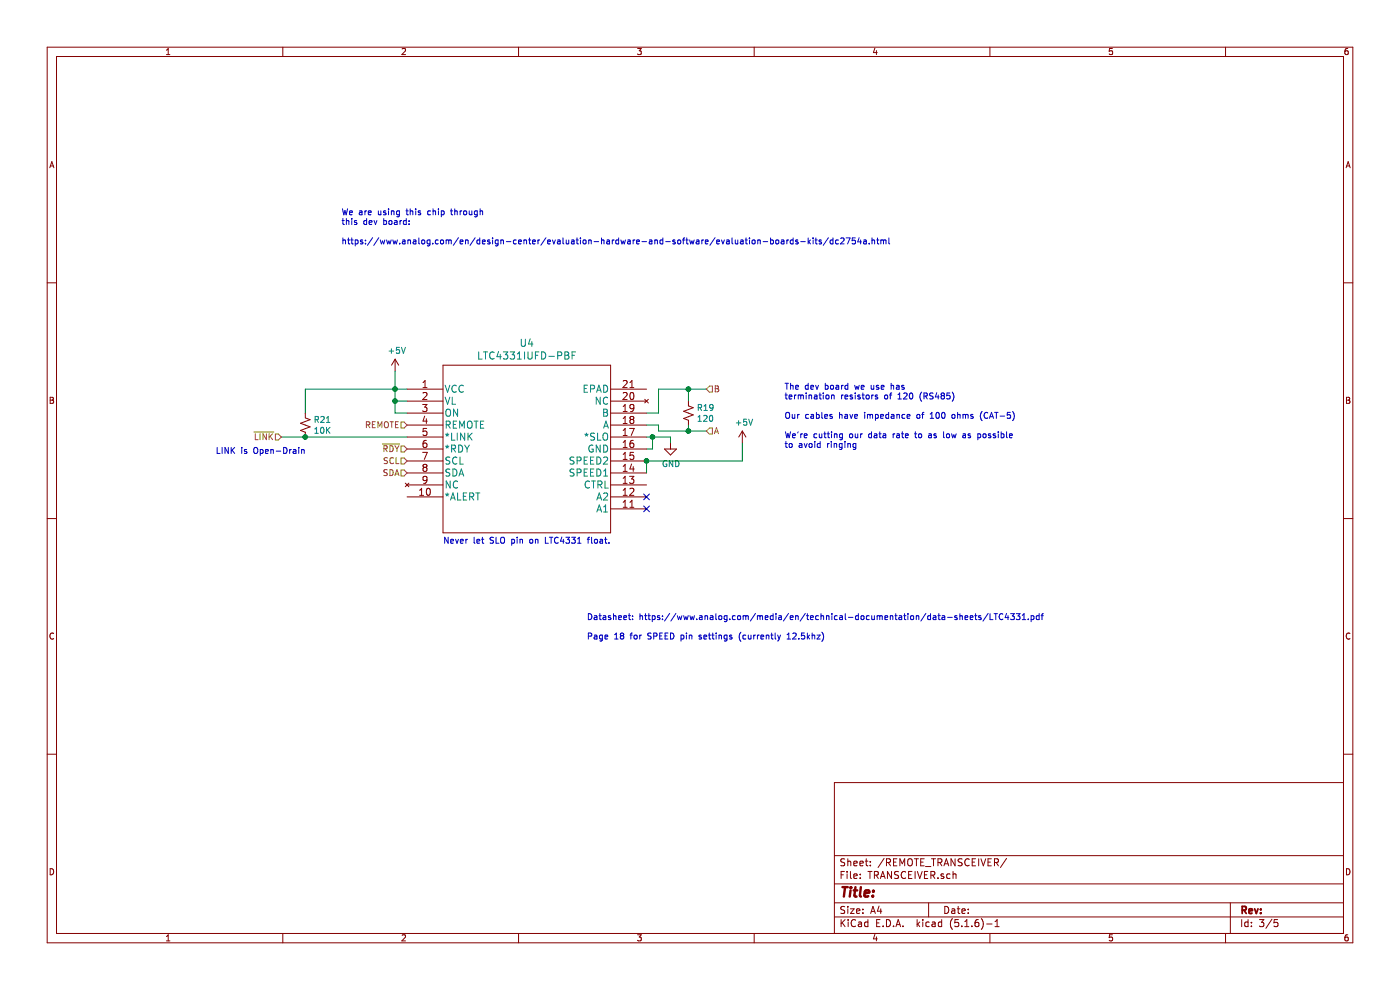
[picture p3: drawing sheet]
EESchema Schematic File Version 4
EELAYER 30 0
EELAYER END
$Descr A4 11693 8268
encoding utf-8
Sheet 3 5
Title ""
Date ""
Rev ""
Comp ""
Comment1 ""
Comment2 ""
Comment3 ""
Comment4 ""
$EndDescr
Wire Wire Line
	3300 3100 3300 3250
Wire Wire Line
	3300 3250 3400 3250
Wire Wire Line
	3300 3250 3300 3350
Wire Wire Line
	3300 3350 3400 3350
Connection ~ 3300 3250
Wire Wire Line
	3400 3450 3300 3450
Wire Wire Line
	3300 3450 3300 3350
Connection ~ 3300 3350
Wire Wire Line
	2550 3450 2550 3250
Wire Wire Line
	2550 3250 3300 3250
Wire Wire Line
	5400 3450 5500 3450
Wire Wire Line
	5400 3550 5500 3550
Wire Wire Line
	5500 3550 5500 3600
Wire Wire Line
	5750 3600 5900 3600
Wire Wire Line
	5750 3250 5900 3250
Wire Wire Line
	5500 3250 5750 3250
Wire Wire Line
	5500 3250 5500 3450
Wire Wire Line
	5500 3600 5750 3600
Wire Wire Line
	5750 3600 5750 3550
Connection ~ 5750 3600
Connection ~ 5750 3250
Wire Wire Line
	5400 3850 5400 3950
Wire Wire Line
	6200 3850 6200 3700
Connection ~ 5400 3850
NoConn ~ 5400 4150
NoConn ~ 5400 4250
Wire Wire Line
	5400 3650 5450 3650
Wire Wire Line
	5600 3650 5600 3700
Wire Wire Line
	5400 3750 5450 3750
Wire Wire Line
	5450 3750 5450 3650
Connection ~ 5450 3650
Wire Wire Line
	5450 3650 5600 3650
Text Notes 3700 4550 0    50   ~ 0
Never let SLO pin on LTC4331 float. 
$Comp
L 2020-09-01_04-44-37:LTC4331IUFD-PBF U?
U 1 1
P 3400 3250
AR Path="/5F762CB2" Ref="U?"  Part="1" 
AR Path="/5F6BFC31/5F762CB2" Ref="U?"  Part="1" 
AR Path="/5F7553C3/5F762CB2" Ref="U7"  Part="1" 
AR Path="/5F794EFE/5F762CB2" Ref="U4"  Part="1" 
F 0 "U4" H 4400 3637 60  0000 C CNN
F 1 "LTC4331IUFD-PBF" H 4400 3531 60  0000 C CNN
F 2 "QFN_20_ADI" H 4400 3490 60  0001 C CNN
F 3 "" H 3400 3250 60  0000 C CNN
	1    3400 3250
	1    0    0    -1  
$EndComp
Text Notes 4900 5350 0    50   ~ 0
Datasheet: https://www.analog.com/media/en/technical-documentation/data-sheets/LTC4331.pdf\n\nPage 18 for SPEED pin settings (currently 12.5khz)
$Comp
L power:+5V #PWR0150
U 1 1
P 3300 3100
AR Path="/5F7553C3/5F76C5B8" Ref="#PWR0150"  Part="1" 
AR Path="/5F794EFE/5F76C5B8" Ref="#PWR0141"  Part="1" 
F 0 "#PWR0141" H 3300 2950 50  0001 C CNN
F 1 "+5V" H 3315 3273 50  0000 C CNN
F 2 "" H 3300 3100 50  0001 C CNN
F 3 "" H 3300 3100 50  0001 C CNN
	1    3300 3100
	1    0    0    -1  
$EndComp
Text HLabel 3400 3550 0    50   Input ~ 0
REMOTE
Text HLabel 2350 3650 0    50   Input ~ 0
~LINK
Text HLabel 3400 3850 0    50   Input ~ 0
SCL
Text HLabel 3400 3950 0    50   Input ~ 0
SDA
Text HLabel 3400 3750 0    50   Input ~ 0
~RDY
Text Notes 1800 3800 0    50   ~ 0
LINK is Open-Drain
Text HLabel 5900 3250 2    50   Input ~ 0
B
Text HLabel 5900 3600 2    50   Input ~ 0
A
Text Notes 6550 3750 0    50   ~ 0
The dev board we use has\ntermination resistors of 120 (RS485)\n\nOur cables have impedance of 100 ohms (CAT-5)\n\nWe're cutting our data rate to as low as possible\nto avoid ringing
Wire Wire Line
	5750 3250 5750 3350
$Comp
L Device:R_Small_US R25
U 1 1
P 5750 3450
AR Path="/5F7553C3/5F7B7AD6" Ref="R25"  Part="1" 
AR Path="/5F794EFE/5F7B7AD6" Ref="R19"  Part="1" 
F 0 "R19" H 5818 3496 50  0000 L CNN
F 1 "120" H 5818 3405 50  0000 L CNN
F 2 "" H 5750 3450 50  0001 C CNN
F 3 "~" H 5750 3450 50  0001 C CNN
	1    5750 3450
	1    0    0    -1  
$EndComp
Wire Wire Line
	5400 3850 6200 3850
Wire Wire Line
	2550 3650 3400 3650
Wire Wire Line
	2350 3650 2550 3650
Connection ~ 2550 3650
$Comp
L Device:R_Small_US R27
U 1 1
P 2550 3550
AR Path="/5F7553C3/5F76FD48" Ref="R27"  Part="1" 
AR Path="/5F794EFE/5F76FD48" Ref="R21"  Part="1" 
F 0 "R21" H 2618 3596 50  0000 L CNN
F 1 "10K" H 2618 3505 50  0000 L CNN
F 2 "" H 2550 3550 50  0001 C CNN
F 3 "~" H 2550 3550 50  0001 C CNN
	1    2550 3550
	1    0    0    -1  
$EndComp
$Comp
L power:GND #PWR0152
U 1 1
P 5600 3700
AR Path="/5F7553C3/5F7B7B17" Ref="#PWR0152"  Part="1" 
AR Path="/5F794EFE/5F7B7B17" Ref="#PWR0143"  Part="1" 
F 0 "#PWR0143" H 5600 3450 50  0001 C CNN
F 1 "GND" H 5605 3527 50  0000 C CNN
F 2 "" H 5600 3700 50  0001 C CNN
F 3 "" H 5600 3700 50  0001 C CNN
	1    5600 3700
	1    0    0    -1  
$EndComp
$Comp
L power:+5V #PWR0151
U 1 1
P 6200 3700
AR Path="/5F7553C3/5F7B7B16" Ref="#PWR0151"  Part="1" 
AR Path="/5F794EFE/5F7B7B16" Ref="#PWR0142"  Part="1" 
F 0 "#PWR0142" H 6200 3550 50  0001 C CNN
F 1 "+5V" H 6215 3873 50  0000 C CNN
F 2 "" H 6200 3700 50  0001 C CNN
F 3 "" H 6200 3700 50  0001 C CNN
	1    6200 3700
	1    0    0    -1  
$EndComp
Text Notes 2850 2050 0    50   ~ 0
We are using this chip through\nthis dev board:\n\nhttps://www.analog.com/en/design-center/evaluation-hardware-and-software/evaluation-boards-kits/dc2754a.html
$EndSCHEMATC
